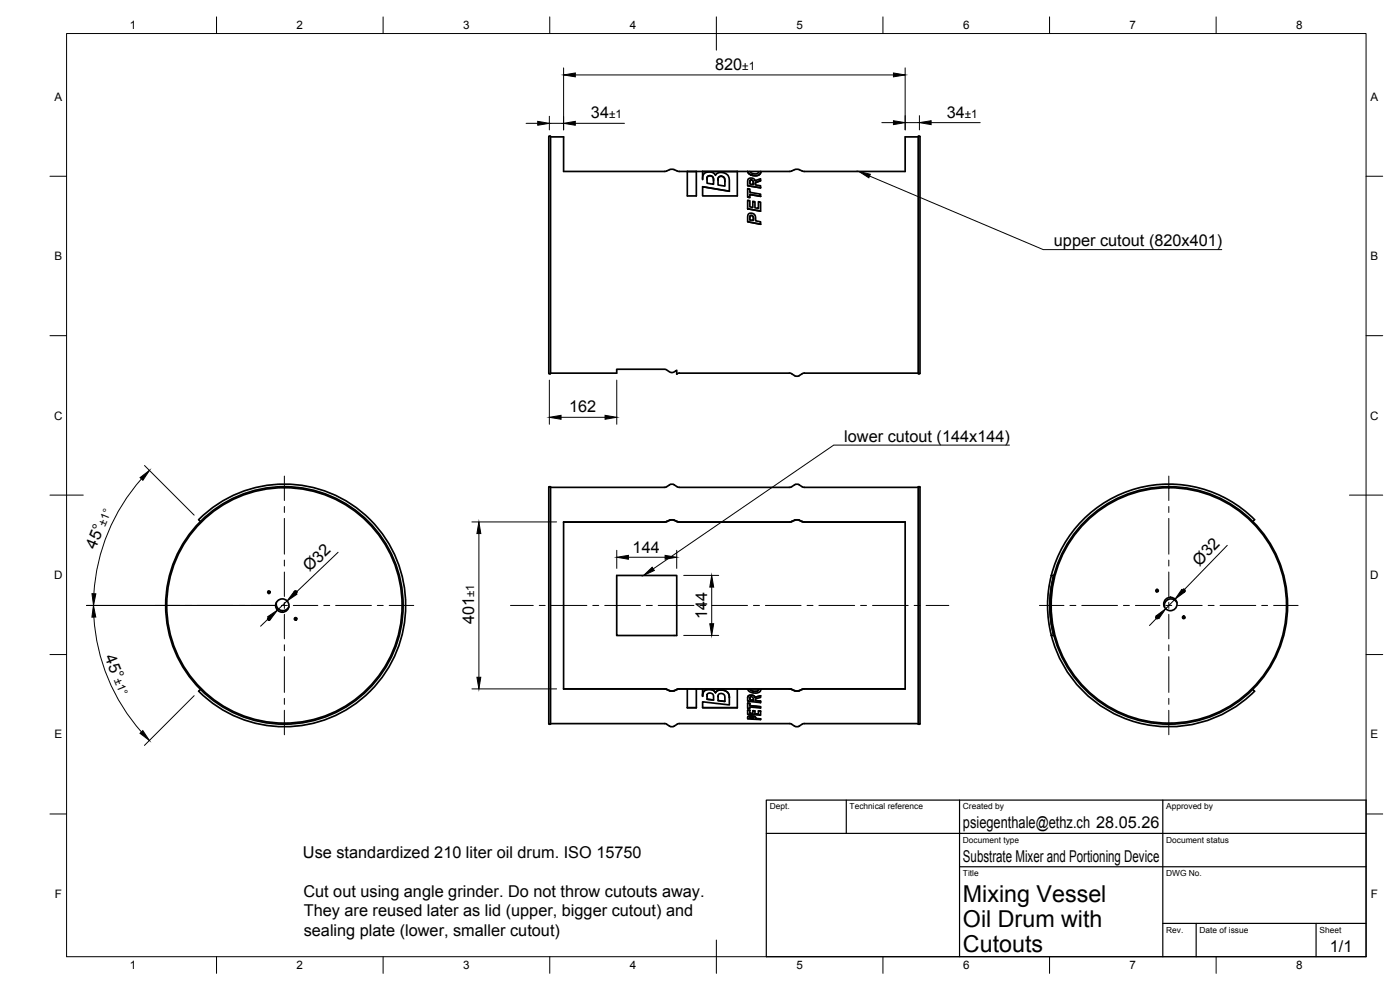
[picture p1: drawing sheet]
<svg xmlns="http://www.w3.org/2000/svg" width="420mm" height="297mm" viewBox="0 0 420 297" stroke-linecap="round" stroke-linejoin="round" font-family="sans-serif">
<g fill="none" stroke="#000" stroke-width=".51">
<path d="M165.2 41.1h3.9v10.3h30.5a3.4 3.4 0 0 1 4.1 0h17.6M206.3 51.4v7.4h2.7v-7.4M210.9 51.4v2.5a2.08 2.08 0 0 1 1.1-2.1 2.08 2.08 0 0 1 2.3 .3l.4 .5a2.35 2.35 0 0 1 2.7-.7 2.35 2.35 0 0 1 1.5 2.4v3.1l-8-1.4v2.8h10.4v-7.4M210.9 56l8 1.4M212.2 53.2l.2-.3 .6-.2a1.17 1.17 0 0 1 1.1 1.6M212.2 53.3v.6M212.4 52.9a1.15 1.15 0 0 1 1.3 .1 1.15 1.15 0 0 1 .4 1.3v1l-1.9-.3zM215.5 53.9a.89 .89 0 0 1 .4-.9 .89 .89 0 0 1 .9 0l.6 .5 .2 1M215.6 53.2a1.19 1.19 0 0 1 1.5-.1 1.19 1.19 0 0 1 .5 1.4v1.3l-2.1-.3zM218.9 57.4h.1M224.4 51.4l.6 .8 1 .5-1.1-.5zM224.4 56.6l.6 .1v1l3.3 .6v.6l-3.3-.6v1l-.6-.2z"/>
<path d="M224.4 59.1l.6 .2M224.4 55.7l3.9 .7M225 51.4a1.57 1.57 0 0 0 2.7 .1M225 58.4l3.3 .5M225.1 54.1a.69 .69 0 0 1 .8 .1 .69 .69 0 0 1 .2 .8v.4l-1.1-.2zM225.4 54a.77 .77 0 0 1 .7 1M225.4 54l-.3 .1-.1 .4M226 52.7a1.61 1.61 0 0 0 2.3-1.1 1.61 1.61 0 0 1-2.3 1.1zM226.7 54.9l1.6-.6v-.7l-1.7 .7a1.13 1.13 0 0 0-1.1-.9 1.13 1.13 0 0 0-1.1 1v1.3l3.9 .7M226.7 54.9v.6l1.6 .2v.7M228.3 54.3l-.6 .1a.88 .88 0 0 0-1 .8M228.3 51.4v.2"/>
<path d="M275.6 41.1h-3.9v10.3h-30.5a3.4 3.4 0 0 0-4 0h-15.9M224.4 60.1l.6 .1v1.9l.9 .1v-1.8l.7 .1v1.8l1 .3v-2.1l.7 .1v2.8l-3.9-.8zM224.4 66.5l3.9 .8M224.4 62.6l3.9 .8M224.6 64.3a1.39 1.39 0 0 1 1.7-.1 1.39 1.39 0 0 1 .5 1.6v.5l1.5 .3v.7l-3.9-.8zM225 65.4a.59 .59 0 0 1 .7-.7 .59 .59 0 0 1 .4 .8v.4M225.2 64.7a.96 .96 0 0 1 .9 1.5l-1.1-.3zM164.8 112.1h.3M164.9 112.1l-.2-.1v-71l.2-.1 .3 .1v71.1M165.2 112h19.9v-1.2h14.5l2 1 1.5-.7v1.1l.8-.3 33.5 .1a2.25 2.25 0 0 0 3.6 0h34.6M275.7 112.1h.2M275.7 112.1l-.1-71.1 .4-.1 .1 71.1-.1 .1"/>
<path d="M59.6 155.9l.6 .6M59.6 155.9a36.4 36.4 0 0 1 51.5 0 36.4 36.4 0 0 1 0 51.5 36.4 36.4 0 0 1-51.5 0M164.7 146.1h.5l-.1 71.2-.4-.2zM200 146.1a1.99 1.99 0 0 1 3.2 0M200.1 146l-.7 .2h-34.2M200.1 156.5l-31 .1v50.1h30.3M202.3 156.1l.9 .4-1.6-.6-1.6 .6M202.3 156.1l-1-.1-1.9 .6-30.3 .1M203.2 156.5l33.7 .2 .7-.2M203.2 156.5l.7 .1 33.7-.1M237.6 146.1a1.99 1.99 0 0 1 3.1 0M237.6 146l-.7 .2h-33l-.7-.2"/>
<path d="M239.8 156.1l.9 .4-1.5-.6-1.6 .6 1.2-.5 1 .1M240.7 156.5l31 .2M240.8 146l.6 .2h34.2M240.8 156.5l30.9 .1v50.1h-30.3M275.6 146.1l.5 .1v70.9l-.1 .2-.4-.1zM376 156.5l.5-.6a36.4 36.4 0 0 0-61 16.7M80.5 177.4l.6 .1M88.5 177.4l.6 .1M185.1 172.7h18v18h-18zM315.5 172.7l.8-.1a35.6 35.6 0 0 0 0 18.1h-.8M315.5 172.6a36.4 36.4 0 0 0 0 18M316.2 172.6a35.7 35.7 0 0 0 0 18"/>
<path d="M347.6 177.4l-.5 .2M355.6 177.4l-.5 .2M80.5 185.4l.6 .1M82.9 180.8a2 2 0 0 0 1.3 2.3 2 2 0 0 0 2.5-1M88.5 185.4l.6 .1M315.5 190.6a36.4 36.4 0 0 0 61 16.8l-.5-.5M347.6 185.4l-.5 .2M353.2 180.8a2 2 0 0 0-2.5-1 2 2 0 0 0-1.2 2.3M355.6 185.4l-.5 .2M60.2 206.9l-.6 .5M165.2 217.1h34.2M199.4 206.7l.7 .1"/>
<path d="M199.4 206.7l1.5 .6M199.4 217.1l.5 .1a2.25 2.25 0 0 0 3.5 0l.5-.1M200.1 206.8l1.2 .5 1-.1-.7 .2-.7-.2M203.2 206.8l-.9 .4M203.2 206.8l-.8 .5M203.9 206.7h33M203.9 217.1h33M203.9 206.7l-.7 .1M203.9 206.7l-.7 .2M206.3 206.7v5.6l2.7 .1v-5.7M210.9 208.9a2.05 2.05 0 0 1 1.5-2.1 2.05 2.05 0 0 1 2.3 1 2.35 2.35 0 0 1 2.6-.7 2.35 2.35 0 0 1 1.6 2.2M210.9 206.7v2.2a2.06 2.06 0 0 1 1-1.9 2.06 2.06 0 0 1 2.2 .2l.6 .7a2.35 2.35 0 0 1 2.6-.7 2.35 2.35 0 0 1 1.6 2.1v2.2l-8-.9v1.8h10.4"/>
<path d="M210.9 212.3h10.4M210.9 208.1h.1M212.2 208.9v.1M212.2 209.8l1.9 .2M212.3 208.2a1.11 1.11 0 0 1 1.3-.1 1.11 1.11 0 0 1 .5 1.2v.7l-1.9-.2zM212.8 206.8v.1M214.7 207.8v.1M215.5 210.2l2.1 .2M215.6 208.4a1.14 1.14 0 0 1 1.4-.2 1.14 1.14 0 0 1 .6 1.3v1l-2.1-.3zM216.3 207h.1M218.9 209.3h.1M221.3 206.7v5.7"/>
<path d="M224.4 206.7a2.56 2.56 0 0 0 3.8 .6l.1-.6M224.4 215.2a1.65 1.65 0 0 1 2.4 .2v.1a1.56 1.56 0 0 0-2.4-.3v.5l3.9 .2v-.2M224.4 209.3a1.19 1.19 0 0 1 1.1-.7 1.19 1.19 0 0 1 1.1 .7l1.7-.5-1.7 .5a1.19 1.19 0 0 0-1.1-.7 1.19 1.19 0 0 0-1.1 .7v1.1l3.9 .4v-.4M224.4 213.1v1.2l3.9 .3v-1.2M224.4 213.1h.6M224.4 211v1.6h.6v-.5l3.3 .3v-.3l-3.3-.4v-.6M224.4 211l.6 .1M225 206.7a1.58 1.58 0 0 0 2.7 .1l-.1-.1M225 206.7a1.86 1.86 0 0 0 1.7 .7v.1a.8 .8 0 0 0 1-.7M225 213.2v.8l.9 .1v-.9l.7 .1v.9l1 .1v-1l.7 .1M225 214l.9 .1M225 211.7l3.3 .4"/>
<path d="M225 210l1.1 .1M225 215.5l1.1 .1M225.1 215.2l.2-.1a.51 .51 0 0 1 .6 0 .51 .51 0 0 1 .2 .5l-1.1-.1zM225.1 209.2l.1-.1a.72 .72 0 0 1 .8 .2 .72 .72 0 0 1 .1 .8l-1.1-.1zM225.9 213.2l.7 .1M226.6 214.2h1M226.7 210.2l1.6 .2M226.8 215.5l1.5 .2M226.8 215.6l1.5 .1M227.6 213.3l.7 .1M228.3 208.8v.5l-1.3 .3-.3 .3v.3l1.6 .2M228.3 206.7v.2"/>
<path d="M236.9 206.7l.7 .1M236.9 206.7l.7 .2M236.9 217.1l.5 .1a2.25 2.25 0 0 0 3.6 0l.4-.1M237.6 206.8l.8 .5M237.6 206.8l1.2 .5 1-.1-.6 .2-.7-.2M240.7 206.8l-.9 .4M240.7 206.8l-.8 .5M241.4 217.1h34.2M241.4 206.7l-.7 .1M241.4 206.7l-.6 .2"/>
<circle cx="80.7" cy="177.7" r=".37"/>
<circle cx="88.7" cy="177.7" r=".37"/>
<circle cx="347.2" cy="177.2" r=".37"/>
<circle cx="355.3" cy="177.2" r=".37"/>
<circle cx="80.7" cy="185.7" r=".37"/>
<circle cx="84.7" cy="181.7" r="2"/>
<circle cx="85.4" cy="181.7" r="35.6"/>
<circle cx="85.4" cy="181.7" r="35.3"/>
<circle cx="88.7" cy="185.7" r=".37"/>
<circle cx="347.2" cy="185.2" r=".37"/>
<circle cx="350.8" cy="181.7" r="35.3"/>
<circle cx="350.8" cy="181.7" r="35.6"/>
<circle cx="351.3" cy="181.2" r="2"/>
<circle cx="355.3" cy="185.2" r=".37"/>
</g>
<g fill="none" stroke="#000" stroke-width=".3">
<path d="M20 10.1h390v276.9h-390zM65 5.1v5M115 5.1v5M165 5.1v5M215 5.1v10M265 5.1v5M315 5.1v5M365 5.1v5M157.9 37h3.5M164.9 34.9v4.1M164.9 37h4.2M169.1 20.4v18.6"/>
<path d="M172.7 22.5h95.4M172.7 37h14.7M264.6 36.8h3.5M271.7 20.4v18.6M271.7 36.8h4.2M275.9 34.7v4.3M279.4 36.8h14.8M15 52.9h5M261 52.8l52.1 22.1h53.6M410 52.9h5M15 100.7h5M164.9 114.1v13.2"/>
<path d="M185.1 114.1v13.2M410 100.7h5M43.4 139.7l14.9 14.9M168.4 125.2h13.2M303 133.5h-52.8l-54.1 37.2M15 148.6h10M42.4 143.7a57.3 57.3 0 0 0-14.2 34.5M85.3 142.8v7.4M85.3 152v1.8M85.3 155.5v10.8M141.6 156.6h25.4M350.8 142.8v7.4"/>
<path d="M350.8 152v1.8M350.8 155.5v10.8M405 148.6h10M85.3 168v1.8M85.3 171.6v7.4M101.5 165.7l-12.8 12.2M143.7 160.1v43.1M185.1 165.1v5.4M188.6 167.2h11M203.1 165.1v5.4M205.2 172.6h10.5M213.6 176.2v10.9"/>
<path d="M350.8 168v1.8M350.8 171.6v7.4M352.6 179.8l-2.8 2.9M368.3 163.6l-13.2 13.7M15 196.4h5M26 181.7h56.7M28.2 185.1a57.3 57.3 0 0 0 14.2 34.5M80.7 185.5l-2.5 2.4M84.5 181.7h1.8M85.3 180.7v1.8M85.3 184.3v7.4M85.3 193.5v1.7"/>
<path d="M85.3 197v10.8M86.2 180.3l-2.9 2.8M88 181.7h7.4M97.2 181.7h1.8M100.7 181.7h10.8M113.2 181.7h1.8M116.8 181.7h7.4M153.2 181.7h6.8M161.8 181.7h1.8M165.4 181.7h10.7M177.9 181.7h1.8M181.5 181.7h10.7"/>
<path d="M194 181.7h1.8M197.5 181.7h10.8M205.2 190.7h10.5M210.1 181.7h1.7M213.6 181.7h10.7M226.1 181.7h1.8M229.7 181.7h10.7M242.2 181.7h1.8M245.8 181.7h10.7M258.3 181.7h1.8M261.9 181.7h10.7M274.3 181.7h1.8"/>
<path d="M277.9 181.7h6.9M312 181.7h7.3M321.1 181.7h1.8M324.7 181.7h10.7M337.2 181.7h1.7M340.7 181.7h7.4M347.4 185.2l-2.4 2.5M349.9 181.7h1.8M350.8 180.7v1.8M350.8 184.3v7.4M350.8 193.5v1.7M350.8 197v10.8"/>
<path d="M353.4 181.7h7.4M362.6 181.7h1.8M366.2 181.7h10.7M378.7 181.7h1.7M382.2 181.7h7.4M410 196.4h5M58.3 208.7l-15 15M85.3 209.5v1.8M85.3 213.1v7.4M141.6 206.7h25.4M350.8 209.5v1.8M350.8 213.1v7.4"/>
<path d="M15 244.2h5M410 244.2h5M65 287v5M115 287v5M165 287v5M215 282.1v9.9M265 287v5M315 287v5M365 287v5"/>
</g>
<path d="M230 240.1h180v46.9h-180zM230 250h180M254 240.1v9.9M288 240.1v46.9M349 240.1v46.9M288 260.1h122M349 277.1h61M359 277.1v9.9M395 277.1v9.9" fill="none" stroke="#000" stroke-width=".36"/>
<g fill="#000" stroke="#000" stroke-width=".3">
<path d="M161.4 36.4l3.5 .6-3.5 .6zM169.1 22.5l3.6-.6v1.2zM169.1 37l3.6-.6v1.2zM268.1 21.9l3.6 .6-3.6 .6zM268.1 36.2l3.6 .6-3.6 .6zM275.9 36.8l3.5-.6v1.2zM257.7 51.4l3.5 .9-.4 1zM164.9 125.2l3.5-.6v1.2zM181.6 124.6l3.5 .6-3.5 .6zM42 143.3l2.9-2.2-2 3zM27.6 178.1l1.2 .1-.7 3.5zM88.3 177.5l.8 .8-2.9 2z"/>
<path d="M143.7 156.6l.6 3.5h-1.2zM185.1 167.2l3.5-.6v1.2zM193.2 172.6l2.5-2.4 .7 1zM199.6 166.6l3.5 .6-3.5 .6zM213.6 172.6l.6 3.6h-1.2zM354.6 176.9l.9 .8-2.9 2.1zM28 181.7l.7 3.4-1.1 .1zM80.3 185l3-1.9-2.2 2.8zM213 187.1h1.2l-.6 3.6zM347 184.8l2.8-2.1-2 2.9zM42 220l.9-.8 1.9 3zM143.1 203.2h1.2l-.6 3.5z"/>
</g>
<g font-size="7">
<text x="289" y="270.6">Mixing Vessel</text>
<text x="289" y="278.1">Oil Drum with</text>
<text x="289" y="285.5">Cutouts</text>
</g>
<g font-size="4.9">
<text x="214.6" y="21">820</text>
<text x="177.4" y="35.5">34</text>
<text x="284.1" y="35.3">34</text>
<text x="316.3" y="73.9">upper cutout (820x401)</text>
<text x="170.8" y="123.7">162</text>
<text x="253.4" y="132.5">lower cutout (144x144)</text>
<text x="28.7" y="164.9" transform="rotate(-68 28.7 164.9)">45°</text>
<text x="189.9" y="165.8">144</text>
<text x="92.9" y="171.8" transform="rotate(-44 92.9 171.8)">Ø32</text>
<text x="360" y="170" transform="rotate(-46 360 170)">Ø32</text>
<text x="212.2" y="185.9" transform="rotate(-90 212.2 185.9)">144</text>
<text x="142.3" y="187.4" transform="rotate(-90 142.3 187.4)">401</text>
<text x="31.4" y="197.3" transform="rotate(68 31.4 197.3)">45°</text>
<text x="289" y="248.5">psiegenthale@ethz.ch 28.05.26</text>
<text x="90.9" y="257.4">Use standardized 210 liter oil drum. ISO 15750</text>
<text x="289" y="258.6">Substrate Mixer and Portioning Device</text>
<text x="91.1" y="269.1">Cut out using angle grinder. Do not throw cutouts away.</text>
<text x="91.2" y="275">They are reused later as lid (upper, bigger cutout) and</text>
<text x="91.2" y="280.9">sealing plate (lower, smaller cutout)</text>
<text x="399.1" y="285.7">1/1</text>
</g>
<g font-size="3.5">
<text x="39" y="8.8">1</text>
<text x="89" y="8.8">2</text>
<text x="139" y="8.8">3</text>
<text x="189" y="8.8">4</text>
<text x="239" y="8.8">5</text>
<text x="289" y="8.8">6</text>
<text x="339" y="8.8">7</text>
<text x="389" y="8.8">8</text>
<text x="222.8" y="21">±1</text>
<text x="16.3" y="30.2">A</text>
<text x="182.8" y="35.5">±1</text>
<text x="289.6" y="35.3">±1</text>
<text x="411.3" y="30.2">A</text>
<text x="16.3" y="78">B</text>
<text x="411.3" y="78">B</text>
<text x="16.2" y="125.9">C</text>
<text x="411.2" y="125.9">C</text>
<text x="31.5" y="158.1" transform="rotate(-67 31.5 158.1)">±1°</text>
<text x="16.2" y="173.7">D</text>
<text x="411.2" y="173.7">D</text>
<text x="142.3" y="179.2" transform="rotate(-90 142.3 179.2)">±1</text>
<text x="34.2" y="204.1" transform="rotate(68 34.2 204.1)">±1°</text>
<text x="16.3" y="221.6">E</text>
<text x="411.3" y="221.6">E</text>
<text x="16.4" y="269.4">F</text>
<text x="411.4" y="269.4">F</text>
<text x="39" y="290.8">1</text>
<text x="89" y="290.8">2</text>
<text x="139" y="290.8">3</text>
<text x="189" y="290.8">4</text>
<text x="239" y="290.8">5</text>
<text x="289" y="290.8">6</text>
<text x="339" y="290.8">7</text>
<text x="389" y="290.8">8</text>
</g>
<g font-size="2.5">
<text x="231" y="242.9">Dept.</text>
<text x="255" y="242.9">Technical reference</text>
<text x="289" y="242.9">Created by</text>
<text x="350" y="242.9">Approved by</text>
<text x="289" y="252.8">Document type</text>
<text x="350" y="252.8">Document status</text>
<text x="289" y="262.9">Title</text>
<text x="350" y="262.9">DWG No.</text>
<text x="350" y="279.9">Rev.</text>
<text x="360" y="279.9">Date of issue</text>
<text x="396" y="279.9">Sheet</text>
</g>
</svg>
